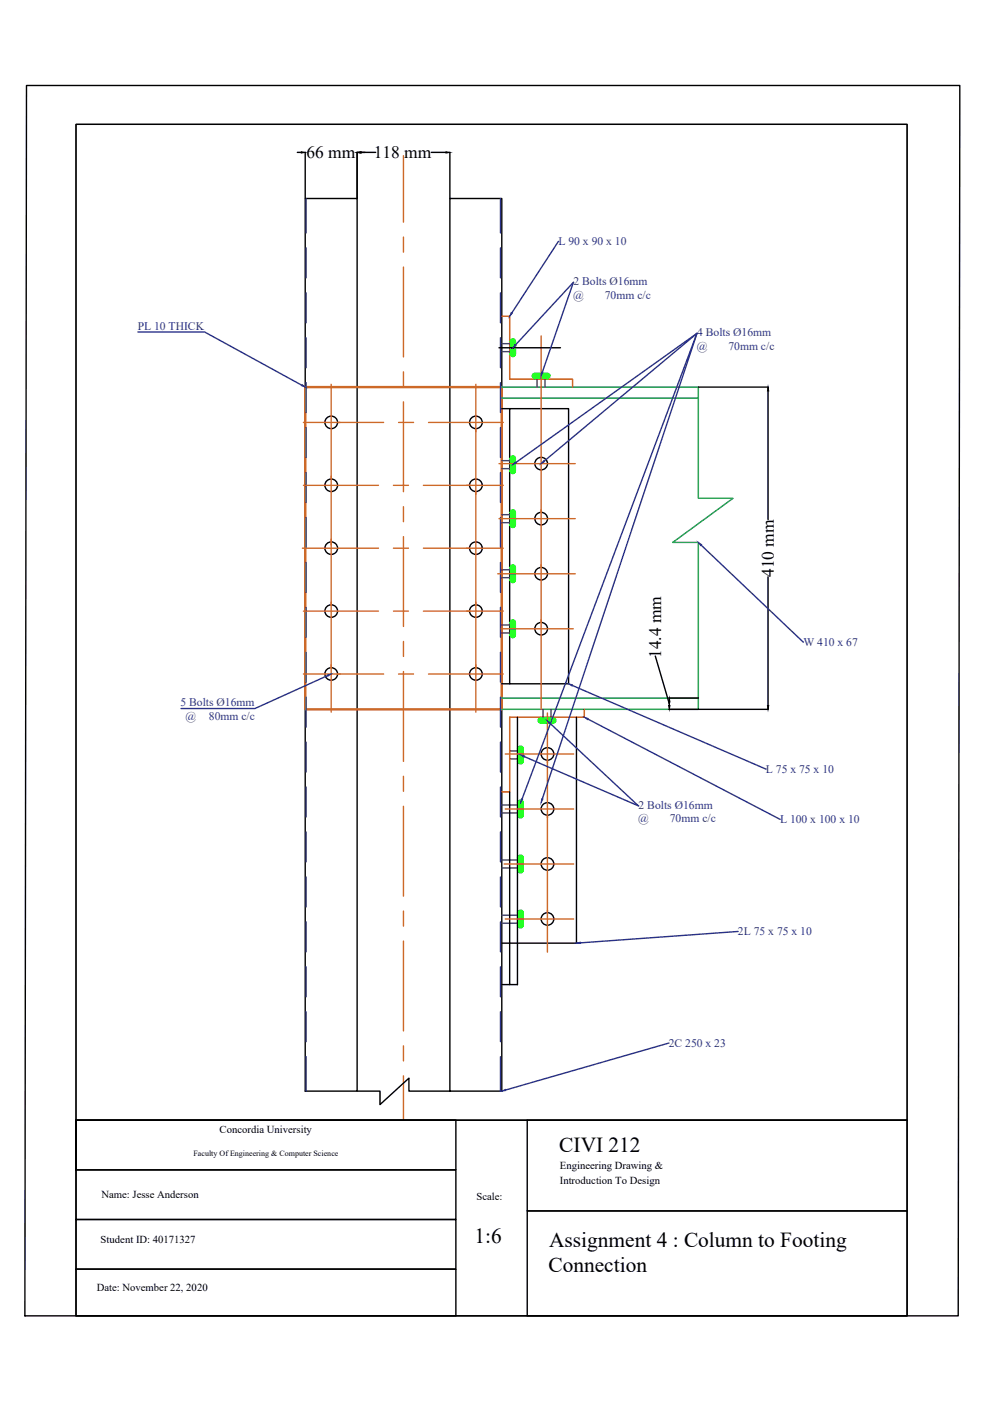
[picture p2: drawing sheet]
<svg xmlns="http://www.w3.org/2000/svg" width="210mm" height="297mm" viewBox="0 0 210 297" stroke-linecap="round" stroke-linejoin="round" font-family="sans-serif">
<!-- layer: 0 -->
<g fill="none" stroke="#000" stroke-width=".3">
<path d="M5.6 18.1h197.9l-.3 260.9h-197.9zM16.1 26.4h176.2v211.1h-176.2zM63 32.3h.9M64.7 32.3v9.8M75.7 32.3v9.8M76.5 32.3h3.2M91.4 32.3h3.2M95.4 32.3v9.8M64.7 42.1h11v189.2h-11zM95.4 42.1h11v189.2h-11zM105.8 73.7h13M106.4 86.6h14.2v58.4h-12.5v-58.4"/>
<path d="M148.1 82.1h14.8M162.8 82.9v27.3M138.9 139.1l3 10.1M162.8 122.3v27.3M106.4 145h1.7M109.7 152.1v56.7M122.2 152.1v47.9h-15.8M141.9 150.4h21M141.9 148h6.1M141.9 148.8v.8M108.1 167.9v40.9h1.6M106.4 208.8h1.7"/>
<path d="M16.1 237.5v10.5h80.6v-10.5h-80.6h176.2v41.5h-176.2zM75.7 231.3h4.9v2.9l6.1-5.6v2.7h8.7M111.8 237.5h80.5v19.2h-80.5zM16.1 248h80.6v10.6h-80.6zM16.1 258.6h80.6v10.5h-80.6zM111.8 256.7h80.5v22.3h-80.5zM16.1 269.1h80.6v9.9h-80.6z"/>
<circle cx="70.2" cy="89.6" r="1.33"/>
<circle cx="100.9" cy="89.6" r="1.33"/>
<circle cx="114.8" cy="98.3" r="1.33"/>
<circle cx="70.2" cy="102.9" r="1.33"/>
<circle cx="70.2" cy="116.2" r="1.33"/>
<circle cx="100.9" cy="102.9" r="1.33"/>
<circle cx="100.9" cy="116.2" r="1.33"/>
<circle cx="114.8" cy="110" r="1.33"/>
<circle cx="70.2" cy="129.6" r="1.33"/>
<circle cx="100.9" cy="129.6" r="1.33"/>
<circle cx="114.8" cy="121.6" r="1.33"/>
<circle cx="114.8" cy="133.3" r="1.33"/>
<circle cx="70.2" cy="142.9" r="1.33"/>
<circle cx="100.9" cy="142.9" r="1.33"/>
<circle cx="116.1" cy="159.9" r="1.33"/>
<circle cx="116.1" cy="171.5" r="1.33"/>
<circle cx="116.1" cy="194.8" r="1.33"/>
<circle cx="116.1" cy="183.2" r="1.33"/>
</g>
<!-- layer: Angle Plate -->
<path d="M64.7 82.1h41.7v68.3h-41.7z" fill="none" stroke="#cd6928" stroke-width=".51"/>
<!-- layer: 0 -->
<path d="M106.4 82.1h41.7v23.5h7.3l-12.8 9.4h5.5v35.4h-41.7M106.4 84.4h41.7M106.4 148h41.7" fill="none" stroke="#139b48" stroke-width=".3"/>
<g fill="none" stroke="#0f0" stroke-width=".3">
<path d="M108.1 75.1h.6M108.1 72.4h.6M113.4 79.7v.7M116.1 79.7v.7M108.1 99.9h.6M108.1 97.2h.6M108.1 111.3h.6M108.1 108.6h.6M108.1 123h.6M108.1 120.3h.6M108.1 134.6h.6M108.1 132h.6"/>
<path d="M109.7 158.7h.7M114.6 152.1v.6M117.3 152.1v.6M109.7 161.4h.7M109.7 172.9h.7M109.7 170.2h.7M109.7 184.5h.7M109.7 181.8h.7M109.7 196.2h.7M109.7 193.5h.7"/>
</g>
<!-- layer: Bolts -->
<path d="M108.7 72.4v2.7M113.4 79.7h2.7M108.7 97.2v2.7M108.7 108.6v2.7M108.7 120.3v2.7M108.7 132v2.6M110.4 158.7v2.7M114.6 152.7h2.7M110.4 170.2v2.7M110.4 181.8v2.7M110.4 193.5v2.7" fill="none" stroke="#0f0" stroke-width="1.4"/>
<!-- layer: 0 -->
<g fill="none" stroke="#642165" stroke-width=".3">
<path d="M106.4 72.9h1.7M106.4 74.6h1.7M106.4 97.7h1.7M106.4 99.4h1.7M113.9 80.4v1.7M115.6 80.4v1.7M106.4 109.1h1.7M106.4 110.8h1.7M106.4 120.8h1.7M106.4 122.5h1.7M106.4 132.5h1.7M106.4 134.2h1.7"/>
<path d="M108.1 159.2h1.6M115.1 150.4v1.7M116.8 150.4v1.7M106.4 170.7h3.3M106.4 172.4h3.3M108.1 160.9h1.6M106.4 182.3h3.3M106.4 184h3.3M106.4 194h3.3M106.4 195.7h3.3"/>
</g>
<path d="M106.4 67.1h1.7v13.3h13.3v1.7M123.9 150.4v1.7h-15.8v15.8h-1.7" fill="none" stroke="#f00" stroke-width=".3"/>
<g fill="none" stroke="#293189" stroke-width=".3">
<path d="M64.9 42.1v7.3M64.9 52.6v6.3M106.1 42.1v7.3M106.1 52.6v6.3M118.4 51.2l-9.9 15.2M121.6 59.9l-12.3 13.2M121.6 59.9l-6.6 19M29.2 70.4h14.2l20.6 11.3M64.9 62.1v6.3M64.9 71.6v6.4M106.1 62.1v6.3M106.1 71.6v6.4"/>
<path d="M147.8 70.7l-38.4 27.4M147.8 70.7l-32.4 27.1M147.8 70.7l-37.1 98.7M147.8 70.7l-32.8 98.7M64.9 81.1v6.4M64.9 90.7v6.3M106.1 81.1v6.4M106.1 90.7v6.3M64.9 100.2v6.3M64.9 109.7v6.4M64.9 119.2v6.4M106.1 100.2v6.3"/>
<path d="M106.1 109.7v6.4M106.1 119.2v6.4M148.7 115.6l21.7 20.5M64.9 128.8v6.3M64.9 138.3v6.3M106.1 128.8v6.3M106.1 138.3v6.3M64.9 147.8v6.4M64.9 157.3v6.4M69.5 143.2l-15.5 7h-15.6M106.1 147.8v6.4M106.1 157.3v6.4"/>
<path d="M116.6 153.3l18.8 17.6M121.3 145.3l41.1 17.8M124.6 152.4l40.8 21.3M64.9 166.9v6.3M64.9 176.4v6.3M106.1 166.9v6.3M106.1 176.4v6.3M111.2 160.4l24.2 10.5M64.9 185.9v6.4M64.9 195.5v6.3M106.1 185.9v6.4M106.1 195.5v6.3"/>
<path d="M156.5 197.5l-33.5 2.4M64.9 205v6.3M64.9 214.5v6.4M106.1 205v6.3M106.1 214.5v6.4M64.9 224v7.3M106.1 224v7.3M141.8 221.2l-34.6 9.9"/>
</g>
<g fill="none" stroke="#cd6928" stroke-width=".3">
<path d="M85.5 33v14.1M85.5 50.3v3.2M85.5 56.6v19.1M85.5 78.9v3.1M114.7 71.2v26.8M64.3 89.6h5.6M70.1 89.6h.2M70.2 81.5v7.8M70.2 89.4v.3M70.2 89.8v12.8M70.5 89.6h10.8M84.5 89.6h3.2"/>
<path d="M85.5 85.2v19.1M90.9 89.6h9.7M100.8 89.6h.2M100.9 81.5v7.8M100.9 89.4v.3M100.9 89.8v12.8M101.1 89.6h5.6M105.8 98.3h8.7M114.6 98.3h.3M114.7 98.2v.2M114.7 98.6v11.1M115 98.3h7"/>
<path d="M64.1 116.2h5.8M64.3 102.9h5.6M70.1 116.2h.2M70.1 102.9h.2M70.2 102.8v.2M70.2 103.2v12.8M70.2 116.1v.3M70.2 116.5v12.8M70.5 116.2h9.7M70.5 102.9h9.7M83.4 116.2h3.2M83.4 102.9h3.2"/>
<path d="M85.5 107.4v3.2M85.5 113.8v19M89.8 116.2h10.8M89.8 102.9h10.8M100.8 116.2h.2M100.8 102.9h.2M100.9 102.8v.2M100.9 103.2v12.8M100.9 116.1v.3M100.9 116.5v12.8M101.1 116.2h5.6M101.1 102.9h5.6"/>
<path d="M105.8 110h8.7M114.6 110h.3M114.7 109.8v.3M114.7 110.2v11.2M115 110h7M64.3 129.6h5.6M70.1 129.6h.2M70.2 129.4v.3M70.2 129.8v12.8M70.5 129.6h9.7M83.4 129.6h3.2M85.5 136v3.2"/>
<path d="M89.8 129.6h10.8M100.8 129.6h.2M100.9 129.4v.3M100.9 129.8v12.8M101.1 129.6h5.6M105.5 121.7h9M106.2 133.3h8.3M114.6 133.3h.3M114.6 121.7h.3M114.7 121.5v.3M114.7 121.9v11.1M114.7 133.2v.2"/>
<path d="M114.7 133.6v16.8M115 133.3h6.5M115 121.7h7M64.3 142.9h5.6M70.1 142.9h.2M70.2 142.8v.2M70.2 143.2v7.8M70.5 142.9h10.8M84.5 142.9h3.2M85.5 142.4v19M90.9 142.9h9.7M100.8 142.9h.2"/>
<path d="M100.9 142.8v.2M100.9 143.2v7.8M101.1 142.9h5.6M107.1 159.9h8.7M115.9 159.9h.3M116.1 151.2v8.4M116.1 159.7v.3M116.3 159.9h5.3M85.5 164.6v3.2M85.5 170.9v19.1M107.1 171.5h8.7M115.9 171.5h.3"/>
<path d="M116.1 160.1v11.1M116.1 171.4v.2M116.1 171.8v11.1M116.3 171.5h5.3M85.5 193.2v3.1M85.5 199.5v19.1M106.9 183.2h8.9M107.1 194.8h8.7M115.9 183.2h.3M115.9 194.8h.3M116.1 183.1v.2M116.1 183.5v11.1"/>
<path d="M116.1 194.7v.3M116.1 195.1v6.8M116.3 183.2h5.3M116.3 194.8h5.3M85.5 221.7v3.2M85.5 228.1v9.4"/>
</g>
<path d="M63.9 32.2l.8 .1-.8 .2zM75.7 32.3l.8-.1v.3zM94.6 32.2l.8 .1-.8 .2zM162.8 82.1l.2 .8h-.3zM141.9 148l.2 .8h-.3zM141.8 149.6h.3l-.2 .8zM162.7 149.6h.3l-.2 .8z" fill="#000" stroke="#000" stroke-width=".21"/>
<g fill="#293189" stroke="#293189" stroke-width=".21">
<path d="M69.4 143.1l.8-.2-.7 .5z"/>
<path d="M109.3 97.9l.2 .3-.8 .3z"/>
<path d="M115.3 97.7l.2 .2-.8 .4z"/>
<path d="M110.6 169.4h.2l-.4 .8z"/>
<path d="M114.9 169.3l.2 .1-.4 .8z"/>
<path d="M109.2 73l.2 .2-.7 .5z"/>
<path d="M114.9 78.9l.2 .1-.4 .7z"/>
<path d="M116 152.7l.7 .5-.2 .2z"/>
<path d="M110.4 160.1l.8 .2-.1 .2z"/>
<path d="M108.4 66.3l.2 .1-.5 .7z"/>
<path d="M148.1 115l.7 .5-.2 .2z"/>
<path d="M64.1 81.5l.6 .6-.8-.3z"/>
<path d="M120.6 145l.8 .2-.1 .2z"/>
<path d="M123.9 152.1l.8 .2-.1 .3z"/>
<path d="M122.2 200l.8-.2 .1 .2z"/>
<path d="M106.4 231.3l.8-.3v.2z"/>
</g>
<path d="M16.1 26.4h176.2v211.1h-176.2z" fill="none" stroke="#000" stroke-width=".21"/>
<g font-size="4.5">
<text x="118.6" y="244.2">CIVI 212</text>
<text x="100.6" y="263.6">1:6</text>
<text x="116.3" y="269.6">Connection</text>
<text x="116.4" y="264.4">Assignment 4 : Column to Footing</text>
</g>
<g font-size="3.7">
<text x="65" y="33.5">66 mm</text>
<text x="79.2" y="33.5">118 mm</text>
<text x="164.1" y="122.4" transform="rotate(-90 164.1 122.4)">410 mm</text>
<text x="140.2" y="139.5" transform="rotate(-90 140.2 139.5)">14.4 mm</text>
</g>
<g font-size="2.5" fill="#293189">
<text x="118.4" y="52">L 90 x 90 x 10</text>
<text x="121.5" y="63.3">@</text>
<text x="121.6" y="60.5">2 Bolts Ø16mm</text>
<text x="128.2" y="63.3">70mm c/c</text>
<text x="29.2" y="70">PL 10 THICK</text>
<text x="147.8" y="71.3">4 Bolts Ø16mm</text>
<text x="147.7" y="74.1">@</text>
<text x="154.4" y="74.1">70mm c/c</text>
<text x="170.3" y="137">W 410 x 67</text>
<text x="38.3" y="149.7">5 Bolts Ø16mm</text>
<text x="39.3" y="152.6">@</text>
<text x="44.3" y="152.6">80mm c/c</text>
<text x="162.4" y="163.9">L 75 x 75 x 10</text>
<text x="135.4" y="171.5">2 Bolts Ø16mm</text>
<text x="135.3" y="174.3">@</text>
<text x="142" y="174.3">70mm c/c</text>
<text x="165.4" y="174.5">L 100 x 100 x 10</text>
<text x="156.5" y="198.3">2L 75 x 75 x 10</text>
<text x="141.8" y="222">2C 250 x 23</text>
</g>
<g font-size="2.3">
<text x="46.6" y="240.3">Concordia University</text>
<text x="118.7" y="250.9">Introduction To Design</text>
<text x="118.7" y="247.8">Engineering Drawing &amp;</text>
<text x="21.5" y="254">Name: Jesse Anderson</text>
<text x="101" y="254.4">Scale:</text>
<text x="21.3" y="263.5">Student ID: 40171327</text>
<text x="20.5" y="273.7">Date: November 22, 2020</text>
</g>
<text font-size="1.7" x="41" y="245.1">Faculty Of Engineering &amp; Computer Science</text>
</svg>
